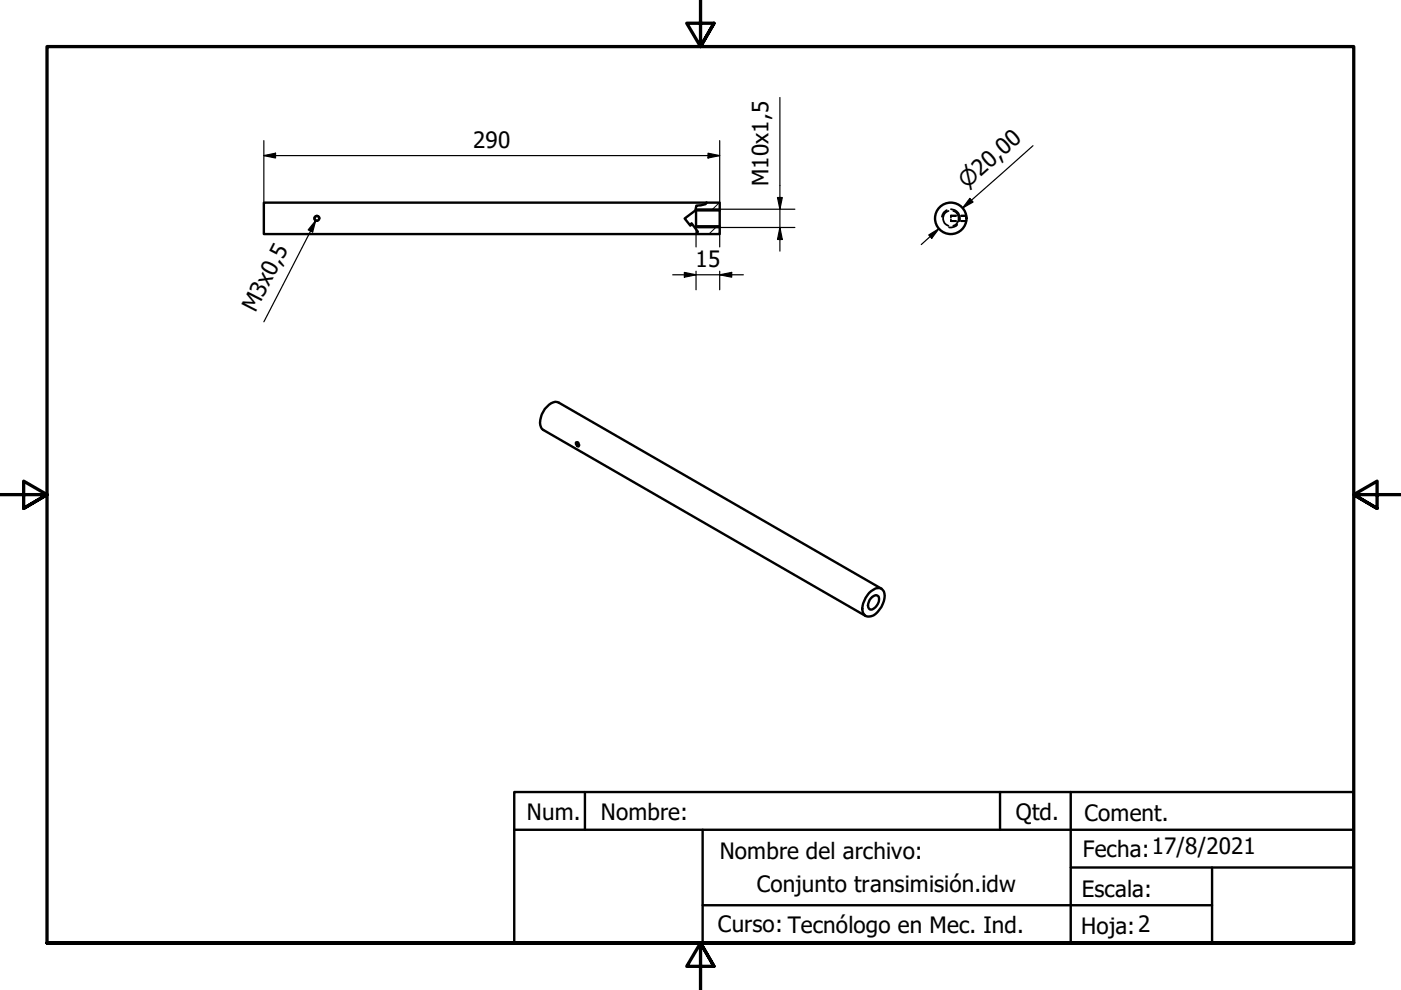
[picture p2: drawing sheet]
<svg xmlns="http://www.w3.org/2000/svg" width="297mm" height="210mm" viewBox="0 0 297 210" stroke-linecap="round" stroke-linejoin="round" font-family="sans-serif">
<!-- layer: Hatch (ISO) -->
<path d="M147.6 47.9l-.3 .3M152 48l-1.7 1.6M152.5 43l-1.7 1.6" fill="none" stroke="#000" stroke-width=".21"/>
<!-- layer: Visible (ISO) -->
<g fill="none" stroke="#000" stroke-width=".51">
<path d="M147.6 44.4v3.8M149.8 43l-.2 .3-2 .3-.2 1-2.2 1.7 1.2 1.6 .2-.6 1.4 1.8-.4 .5h5v-1.6h-5M149.8 43h2.8v1.6h-5M149.8 43h-93.9v6.6h91.7M152.6 44.6v3.4M122.1 93.8a.51 .51 0 0 1 .6 .3 .51 .51 0 0 1-.1 .6l-.3-.2zM184.3 125.7l.4-.4a1.66 1.66 0 0 1 2.7 .1 4.8 4.8 0 0 1-2.7 5.3 1.55 1.55 0 0 1-1.6-.5 1.55 1.55 0 0 1-.2-1.7l.6-1.7zM184.7 126.8l.3-.3a.79 .79 0 0 1 1-.2 .79 .79 0 0 1 .4 .9 2.03 2.03 0 0 1-2 2 1.51 1.51 0 0 1 0-2zM186.9 124.8l-68.4-39.4a2.16 2.16 0 0 0-2.5 .9 4.2 4.2 0 0 0-1.1 4.6l68.6 39.7"/>
<circle cx="67.2" cy="46.3" r=".51"/>
<circle cx="201.6" cy="46.3" r="3.3"/>
</g>
<!-- layer: Visible Narrow (ISO) -->
<path d="M67.8 46.4a.59 .59 0 0 0-.5-.7 .59 .59 0 0 0-.7 .5 .59 .59 0 0 0 .5 .7M147.6 48.2h5M147.6 44.4h5" fill="none" stroke="#000" stroke-width=".38"/>
<!-- layer: Hidden (ISO) -->
<g fill="none" stroke="#000" stroke-width=".38">
<path d="M200.7 44.5a1.83 1.83 0 0 0-1 1.4M201.1 44.7a1.67 1.67 0 0 0-1.2 1.6 1.67 1.67 0 0 0 1.2 1.6M201.6 44.4a1.87 1.87 0 0 1 1.8 2.5M201.6 45.8h1.1M201.6 46.8h1.1M201.6 46.5v.4h1.1M202.1 44.7a1.63 1.63 0 0 1 1.2 1.6 1.63 1.63 0 0 1-1.2 1.6M202.7 45.7h-1.1v.4M202.9 47.7a2.11 2.11 0 0 1-1.7 .5M203.8 45.8h1.1M203.8 46.8h1.1M203.8 45.7h1.1"/>
<path d="M203.8 46.9h1.1"/>
</g>
<!-- layer: Border (ISO) -->
<path d="M148.5 -.1v10l-2.9-5h5.8l-2.9 5 2.9-5M0 104.9h10l-5-2.9v5.8l5-2.9-5 2.9M297 104.9h-10l5-2.9v5.8l-5-2.9 5 2.9M10 199.9v-190h277v190h-277h277M151.4 204.9l-2.9-5 2.9 5h-5.8l2.9-5v10" fill="none" stroke="#000" stroke-width=".7"/>
<!-- layer: Title (ISO) -->
<path d="M109 167.9h178v32h-178zM109 175.9h178M124 167.9v8M149 175.9v24M212 167.9v8M227 167.9v32M149 191.9h108M227 183.9h60M257 183.9v16" fill="none" stroke="#000" stroke-width=".51"/>
<!-- layer: Dimension (ISO) -->
<g fill="none" stroke="#000" stroke-width=".25">
<path d="M55.9 33l2.5-.5v1zM55.9 33h96.7M55.9 29.8v13.2M150.1 32.5l2.5 .5-2.5 .5zM152.6 29.8v14.8M165.4 20.7v32.5M219 30.9l-14.9 13.2 1.9-1.6M66.9 46.8l-.6 2.4-1-.5zM66.9 46.8l-11 21.4M142.6 58.3h15M145.1 57.8l2.5 .5-2.5 .5zM147.6 48.2v4.2"/>
<path d="M147.6 57.5v3.9M152.6 58.3l2.5-.5v1zM152.6 44.4h15.9M152.6 57.5v3.9M164.8 41.9h1.1l-.5 2.5zM165.4 48.2l.5 2.6h-1.1zM168.5 48.2h-15.9v4.2M196.9 49.8l2.2-1.3-1.6 2zM199.1 48.5l-3.8 3.4M205.6 42.1l.7 .7-2.2 1.3z"/>
</g>
<g fill="#000">
<path d="M55.9 33l2.5-.5v1z" fill-rule="evenodd"/>
<path d="M150.1 32.5l2.5 .5-2.5 .5z" fill-rule="evenodd"/>
<path d="M66.9 46.8l-.6 2.4-1-.5z" fill-rule="evenodd"/>
<path d="M145.1 57.8l2.5 .5-2.5 .5z" fill-rule="evenodd"/>
<path d="M152.6 58.3l2.5-.5v1z" fill-rule="evenodd"/>
<path d="M164.8 41.9h1.1l-.5 2.5z" fill-rule="evenodd"/>
<path d="M165.4 48.2l.5 2.6h-1.1z" fill-rule="evenodd"/>
<path d="M196.9 49.8l2.2-1.3-1.6 2z" fill-rule="evenodd"/>
<path d="M205.6 42.1l.7 .7-2.2 1.3z" fill-rule="evenodd"/>
</g>
<g font-size="4.8">
<text x="100.3" y="31.4">290</text>
<text x="162.9" y="39.5" transform="rotate(-90 162.9 39.5)">M10x1,5</text>
<text x="147.4" y="56.6">15</text>
<text x="54.2" y="66.5" transform="rotate(-63 54.2 66.5)">M3x0,5</text>
<text x="111.7" y="173.8">Num.</text>
<text x="127.4" y="174">Nombre:</text>
<text x="215.4" y="174">Qtd.</text>
<text x="229.9" y="174">Coment.</text>
<text x="152.6" y="182">Nombre del archivo:</text>
<text x="229.6" y="181.6">Fecha:17/8/2021</text>
<text x="160.5" y="189.2">Conjunto transimisión.idw</text>
<text x="229.4" y="190.2">Escala:</text>
<text x="152.2" y="197.6">Curso: Tecnólogo en Mec. Ind.</text>
<text x="229.2" y="198">Hoja:2</text>
</g>
<text font-size="4.6" x="205" y="40.1" transform="rotate(-41 205 40.1)">⌀20,00</text>
</svg>
